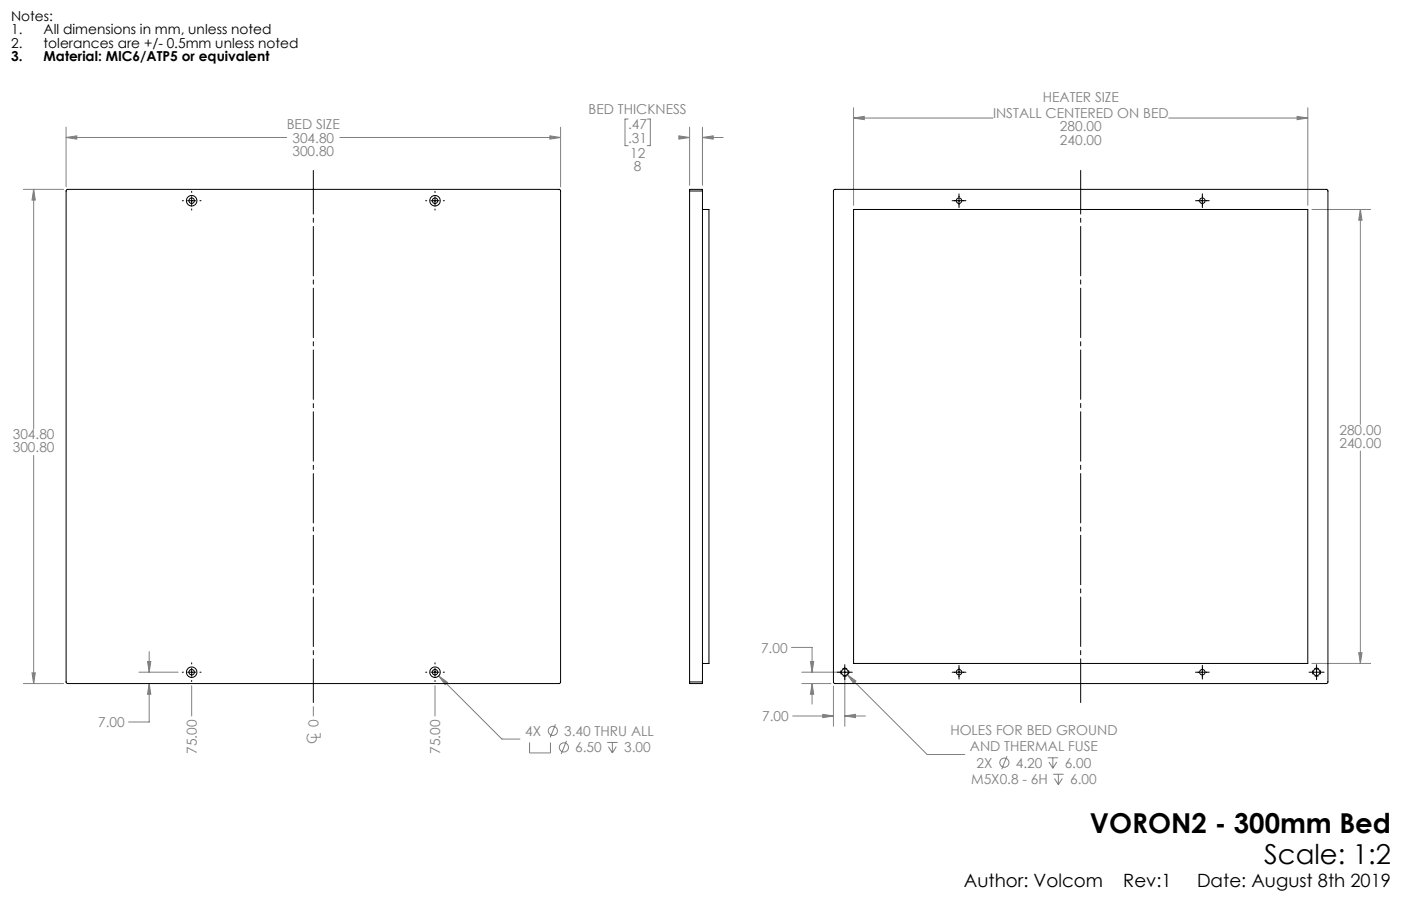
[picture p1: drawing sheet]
<svg xmlns="http://www.w3.org/2000/svg" width="432mm" height="279mm" viewBox="0 0 432 279" stroke-linecap="round" stroke-linejoin="round" font-family="sans-serif">
<g fill="none" stroke="#808080" stroke-width=".31">
<path d="M20.4 39.2v18.4M172.8 39.2v18.4M193.6 36.7h-1v8.2h1M199.5 36.7h.9v8.2h-.9M212.5 39.2v17.9M216.5 39.2v17.9M263.1 36.4l3.3-.5v1zM263.1 33.2v30.1M263.1 36.4h43M360.2 36.4h42.9M399.8 35.9l3.3 .5-3.3 .5zM403.1 33.2v30.1"/>
<path d="M7.2 58.4h12.4M10.4 58.4l.5 3.3h-1zM10.4 58.4v73.8M20.4 42.4l3.3-.5v1zM20.4 42.4h68M104.8 42.4h68M169.5 41.9l3.3 .5-3.3 .5zM209.2 41.9l3.3 .5-3.3 .5zM212.3 42.4h.2M216.5 42.4l3.3-.5v1zM216.5 42.4h6.4M404.3 64.6h18.2"/>
<path d="M419.3 64.6l.5 3.3h-1zM419.3 64.6v66.3M419.3 139.1v65.5M10.4 140.4v70.4M243.9 199.7h6.4v7.6M7.2 210.8h12.4M9.9 207.5h1l-.5 3.3zM42.8 207.3h12.1M45.5 204h1l-.5 3.3zM46 210.8l.5 3.3h-1zM46 210.8v11.9h-6.4M46 201v6.3"/>
<path d="M59.1 211.5v9.3M96.6 217.9v2.9M134.1 211.5v9.3M135.2 208.4l2.7 2-.7 .7zM135.2 208.4l19.5 19.5h5.5M247.1 207.3h12M247.1 210.8h9M249.8 204h1l-.5 3.3zM250.3 210.8l.5 3.3h-1zM250.3 210.8v6.4M256.9 211.6v12.4M260.4 208.6v15.4"/>
<path d="M261.1 208l2.7 2-.7 .7zM261.1 208l24.7 24.7h11.6M404.3 204.6h18.2M418.8 201.3h1l-.5 3.3zM163.2 229v3.2h6.5v-3.2M171.2 223.4l-1.6 4M174.6 228.5l-1.6 4M187.1 229h3.2M187.5 230.3l1.2 1.9M188.7 229v3.2M189.9 230.3l-1.2 1.9M244.3 220.8h12.6"/>
<path d="M253.6 220.3l3.3 .5-3.3 .5zM260.4 220.8l3.3-.5v1zM260.4 220.8h6.3M310.4 233.2l-1.6 4M322.9 233.7h3.2M323.3 235l1.2 1.9M324.5 233.7v3.2M324.6 238.8h3.2M325.7 235l-1.2 1.9M326.2 238.8v3.2M325 240.1l1.2 1.9M327.4 240.1l-1.2 1.9"/>
<circle cx="170.4" cy="225.4" r="1.41"/>
<circle cx="173.8" cy="230.5" r="1.41"/>
<circle cx="309.6" cy="235.2" r="1.41"/>
</g>
<path d="M260.4 206.1a1.25 1.25 0 0 1 1.1 1.8 1.25 1.25 0 0 1-2.2 .1 1.25 1.25 0 0 1 .9-1.9h.2M405.8 206.1a1.25 1.25 0 0 1 1.1 1.8 1.25 1.25 0 0 1-2.2 .1 1.25 1.25 0 0 1 .9-1.9h.2" fill="none" stroke="#000" stroke-width=".31" stroke-dasharray="1.3 .6" stroke-dashoffset=".5" stroke-linecap="butt"/>
<path d="M333.1 52.6v164.1M96.6 216.7v-164.1" fill="none" stroke="#000" stroke-width=".31" stroke-dasharray="15.2 1.3 1.3 1.3" stroke-dashoffset="1.8"/>
<g fill="none" stroke="#000" stroke-width=".31">
<path d="M59.1 59v.4M134.1 59v.4M295.6 59.8v4.2M370.6 59.8v4.2M56.2 61.9h.3M57.8 61.9h2.5M59.1 60.6v2.6M59.1 64.4v.4M61.6 61.9h.4M131.2 61.9h.3M132.8 61.9h2.5M134.1 60.6v2.6"/>
<path d="M134.1 64.4v.4M136.6 61.9h.4M293.5 61.9h4.2M368.5 61.9h4.2M56.2 207.3h.3M57.8 207.3h2.5M59.1 204.4v.4M59.1 206v2.6M59.1 209.8v.4M61.6 207.3h.4M131.2 207.3h.3M132.8 207.3h2.5"/>
<path d="M134.1 204.4v.4M134.1 206v2.6M134.1 209.8v.4M136.6 207.3h.4M258.1 207.3h4.6M260.4 205v4.6M293.5 207.3h4.2M295.6 205.2v4.2M368.5 207.3h4.2M370.6 205.2v4.2M403.5 207.3h4.6M405.8 205v4.6"/>
</g>
<path d="M135.2 208.4l2 2.7 .7-.7zM45.5 204h1l-.5 3.3zM46 210.8l.5 3.3h-1zM169.5 41.9l3.3 .5-3.3 .5zM20.4 42.4l3.3-.5v1zM9.9 207.5h1l-.5 3.3zM10.4 58.4l.5 3.3h-1zM209.2 41.9l3.3 .5-3.3 .5zM216.5 42.4l3.3-.5v1zM250.3 210.8l.5 3.3h-1zM249.8 204h1l-.5 3.3zM253.6 220.3l3.3 .5-3.3 .5zM260.4 220.8l3.3-.5v1zM261.1 208l2 2.7 .7-.7zM263.1 36.4l3.3-.5v1zM399.8 35.9l3.3 .5-3.3 .5zM419.3 64.6l.5 3.3h-1zM418.8 201.3h1l-.5 3.3z" fill="#808080"/>
<g fill="none" stroke="#000" stroke-width=".31">
<path d="M20.5 58.5h152.1v152.2h-152.1zM212.5 58.9v-.5h4v.5M212.5 58.9v151.4M212.5 58.9h4M216.5 58.9v151.4M257 58.5h152.1v152.2h-152.1zM216.5 64.6h2v140h-2M263.1 64.6h140v140h-140zM212.5 210.3v.5h4v-.5M212.5 210.3h4"/>
<circle cx="59.1" cy="61.9" r="1.63"/>
<circle cx="59.1" cy="61.9" r=".85"/>
<circle cx="134.1" cy="61.9" r=".85"/>
<circle cx="134.1" cy="61.9" r="1.62"/>
<circle cx="295.6" cy="61.9" r=".85"/>
<circle cx="370.6" cy="61.9" r=".85"/>
<circle cx="59.1" cy="207.3" r="1.63"/>
<circle cx="59.1" cy="207.3" r=".85"/>
<circle cx="134.1" cy="207.3" r=".85"/>
<circle cx="134.1" cy="207.3" r="1.62"/>
<circle cx="260.4" cy="207.3" r="1.05"/>
<circle cx="295.6" cy="207.3" r=".85"/>
<circle cx="370.6" cy="207.3" r=".85"/>
<circle cx="405.8" cy="207.3" r="1.05"/>
</g>
<g font-size="8.5">
<text x="335.9" y="256.9">VORON2 - 300mm Bed</text>
<text x="389.6" y="266.4">Scale: 1:2</text>
</g>
<g font-size="5.6">
<text x="297.1" y="273.7">Author: Volcom</text>
<text x="346.2" y="273.7">Rev:1</text>
<text x="368.9" y="273.7">Date: August 8th 2019</text>
</g>
<g font-size="4.2">
<text x="3.4" y="6.3">Notes:</text>
<text x="3.4" y="10.5">1.</text>
<text x="13.4" y="10.5">All dimensions in mm, unless noted</text>
<text x="3.4" y="14.7">2.</text>
<text x="13.4" y="14.7">tolerances are +/- 0.5mm unless noted</text>
<text x="3.4" y="18.8">3.</text>
<text x="13.4" y="18.8">Material: MIC6/ATP5 or equivalent</text>
</g>
<g font-size="4.2" fill="#808080">
<text x="181.4" y="35.1">BED THICKNESS</text>
<text x="321.4" y="31.4">HEATER SIZE</text>
<text x="88.4" y="39.9">BED SIZE</text>
<text x="193.6" y="39.9">.47</text>
<text x="306.1" y="36.4">INSTALL CENTERED ON BED</text>
<text x="326.7" y="40.5">280.00</text>
<text x="90.1" y="44">304.80</text>
<text x="193.6" y="44">.31</text>
<text x="326.7" y="44.6">240.00</text>
<text x="90.1" y="48.1">300.80</text>
<text x="194.2" y="48.8">12</text>
<text x="195.4" y="52.9">8</text>
<text x="3.9" y="135.4">304.80</text>
<text x="412.8" y="134">280.00</text>
<text x="3.9" y="139.5">300.80</text>
<text x="412.8" y="138.2">240.00</text>
<text x="234.6" y="201.3">7.00</text>
<text x="30.2" y="224.3">7.00</text>
<text x="98.9" y="227.9" transform="rotate(-90 98.9 227.9)">L 0</text>
<text x="161.8" y="227">4X</text>
<text x="173.9" y="227">3.40 THRU ALL</text>
<text x="234.9" y="222.4">7.00</text>
<text x="292.9" y="226.7">HOLES FOR BED GROUND</text>
<text x="60.7" y="232.5" transform="rotate(-90 60.7 232.5)">75.00</text>
<text x="97.7" y="229.4" transform="rotate(-90 97.7 229.4)">C</text>
<text x="135.7" y="232.5" transform="rotate(-90 135.7 232.5)">75.00</text>
<text x="177.3" y="232">6.50</text>
<text x="192.4" y="232">3.00</text>
<text x="298.9" y="231.7">AND THERMAL FUSE</text>
<text x="301" y="236.8">2X</text>
<text x="313.1" y="236.8">4.20</text>
<text x="328.2" y="236.8">6.00</text>
<text x="299.3" y="241.8">M5X0.8 - 6H</text>
<text x="329.9" y="241.8">6.00</text>
</g>
</svg>
